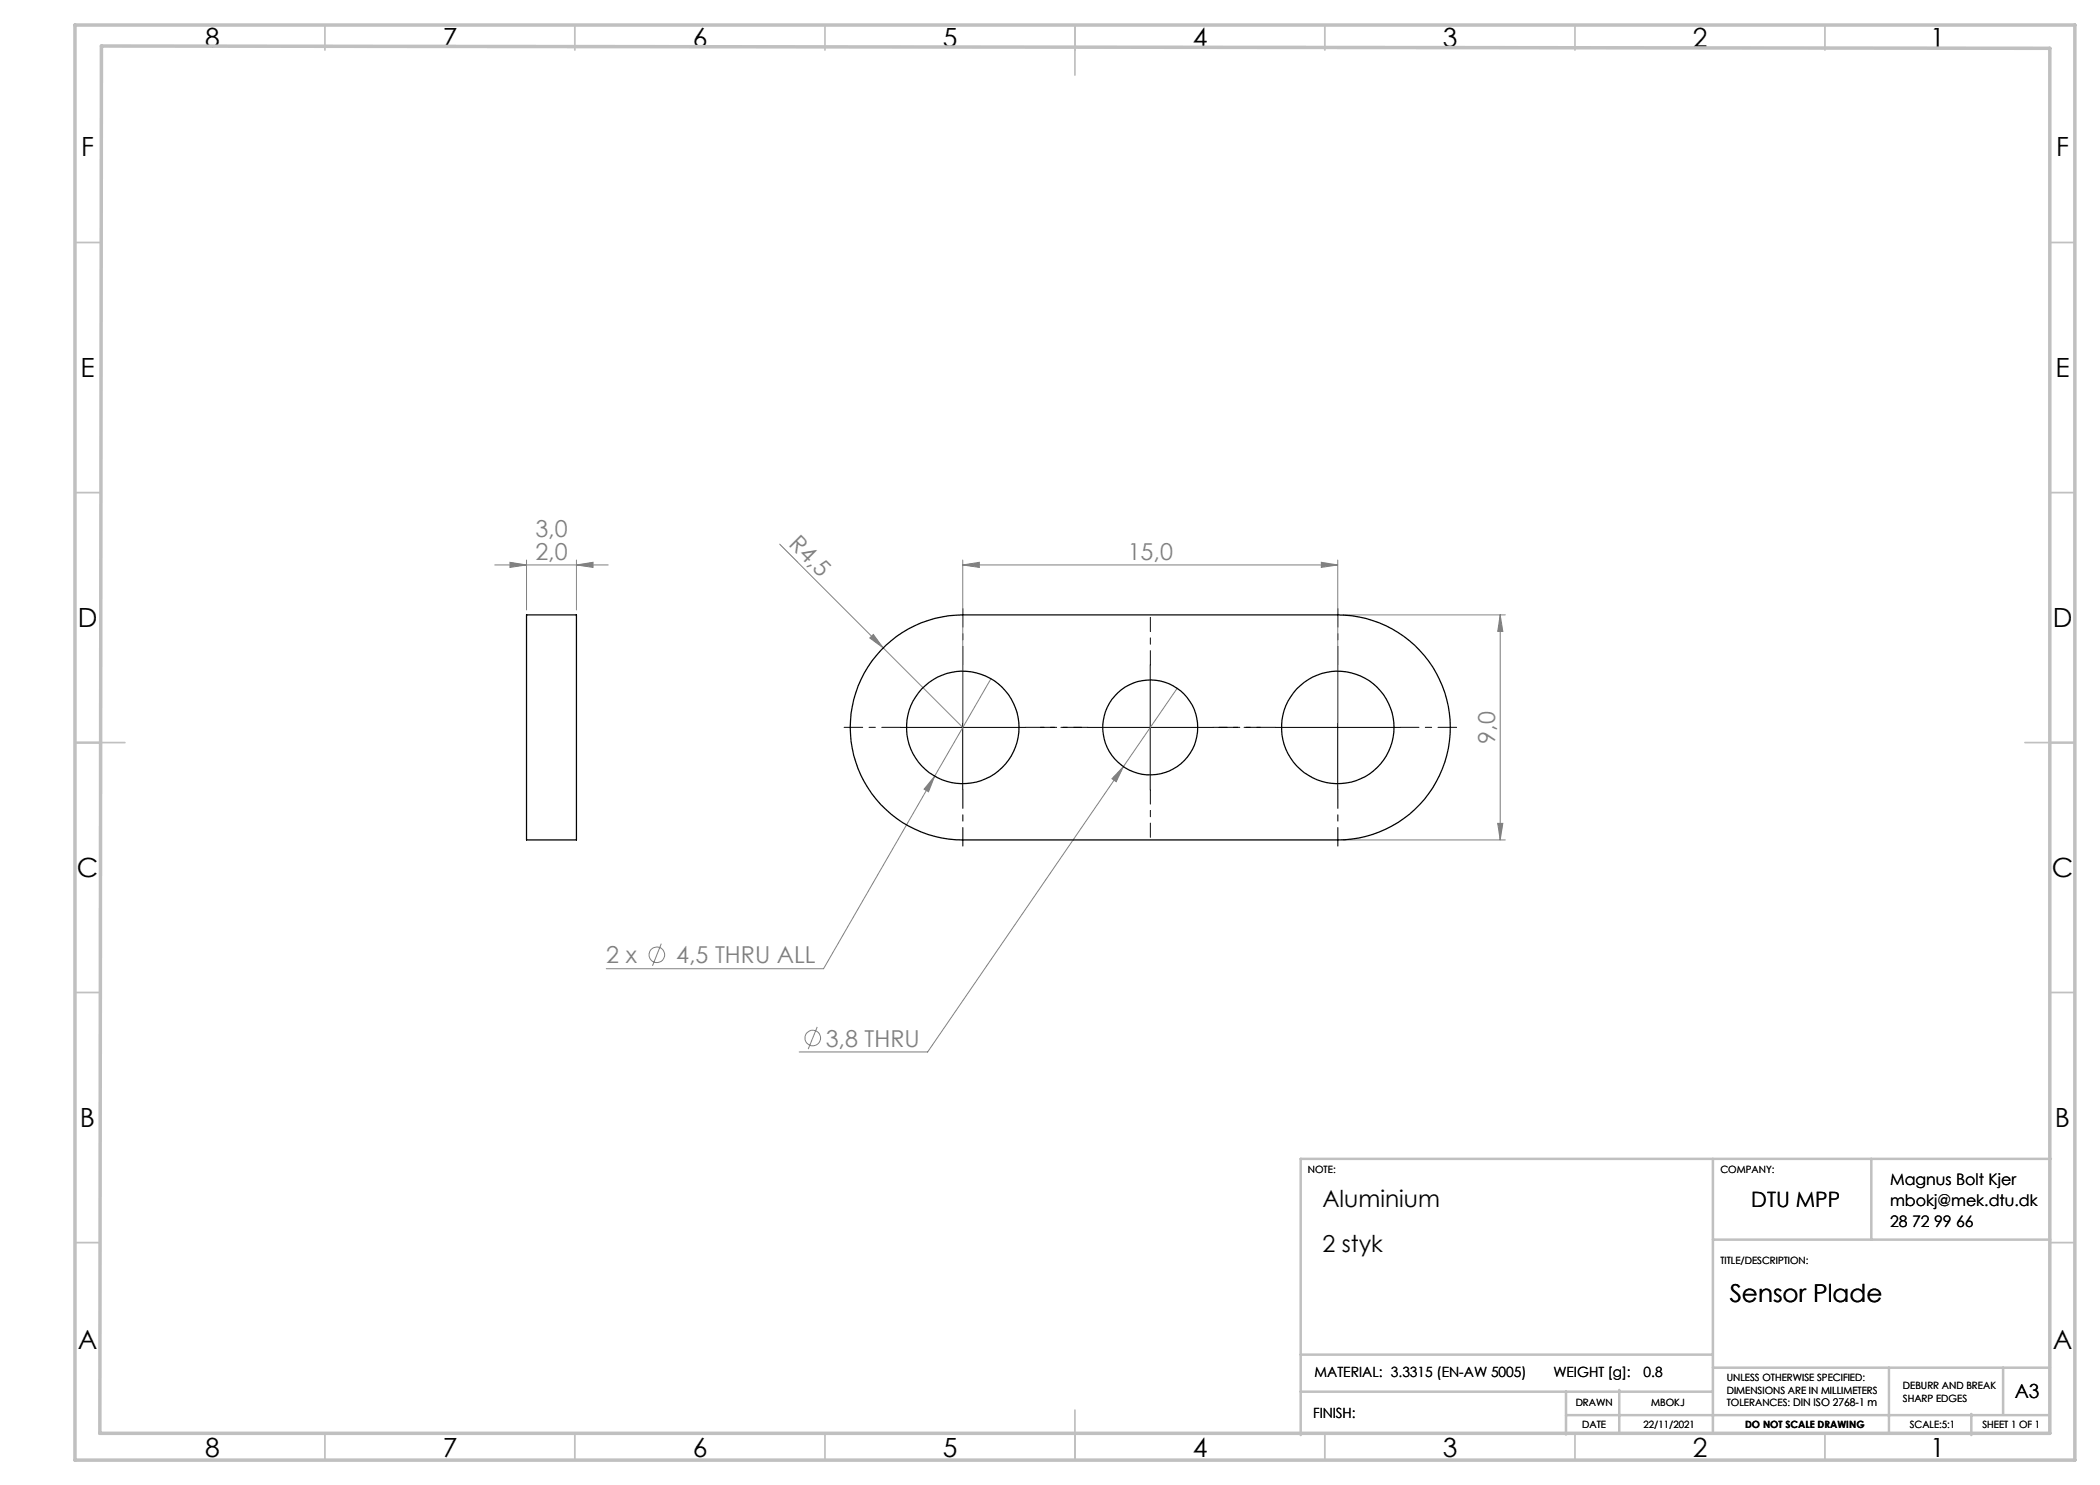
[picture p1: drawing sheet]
<svg xmlns="http://www.w3.org/2000/svg" width="420mm" height="297mm" viewBox="0 0 420 297" stroke-linecap="round" stroke-linejoin="round" font-family="sans-serif">
<g fill="none" stroke="#808080" stroke-width=".2">
<path d="M99 113h22.6M102 112.5l3.3 .5-3.3 .5zM105.3 112v10M115.3 113l3.3-.5v1zM115.3 112v10M155.9 108.8l20.7 20.8M192.5 113l3.4-.5v1zM192.5 112v32.5M192.5 113h75M264.3 112.5l3.2 .5-3.2 .5zM267.5 112v32.5M174.7 126.9l1.9 2.7-2.6-2z"/>
<path d="M176.6 129.6l15.9 15.9M198.2 135.7l-11.3 19.5M235.4 137.7l-49.9 72.7h-25.7M268.6 123h32.5M300 123v45M300 123l.6 3.3h-1.1zM186.9 155.2l-1.2 3.2-.9-.6zM186.9 155.2l-22.2 38.5h-43.5M224.7 153.3l-1.5 3-.8-.6zM268.6 168h32.5M299.5 164.7h1.1l-.6 3.3zM132.3 188.7l-1.8 4.5"/>
<path d="M163.4 205.4l-1.8 4.4"/>
<circle cx="131.4" cy="191" r="1.56"/>
<circle cx="162.6" cy="207.6" r="1.55"/>
</g>
<path d="M192.6 133v-11.3M267.6 133v-11.3M180.1 145.5h-11.3M192.6 158v11.2M205.1 145.5h11.2M255.1 145.5h-11.3M267.6 158v11.2M280.1 145.5h11.2" fill="none" stroke="#000" stroke-width=".2" stroke-dasharray="15.2 1.3 1.3 1.3" stroke-dashoffset="11.5"/>
<path d="M230.1 133v-9.5M217.6 145.5h-9.5M230.1 158v9.5M242.6 145.5h9.5" fill="none" stroke="#000" stroke-width=".2" stroke-dasharray="15.2 1.3 1.3 1.3" stroke-dashoffset="12.4"/>
<path d="M192.5 133v25M230 133v25M267.5 133v25M180.1 145.5h25M217.6 145.5h25M255.1 145.5h25" fill="none" stroke="#000" stroke-width=".2"/>
<g fill="none" stroke="#c0c0c0" stroke-width=".35">
<path d="M65 5v5M115 5v5M165 5v5M215 5v10M265 5v5M315 5v5M365 5v5M15 48.5h5M410 48.5h5M15 98.5h5M410 98.5h5M15 148.5h10"/>
<path d="M405 148.5h10M15 198.5h5M410 198.5h5M15 248.5h5M410 248.5h5M65 287v5M115 287v5M165 287v5M215 282v10M265 287v5M315 287v5M365 287v5"/>
</g>
<g fill="none" stroke="#c0c0c0" stroke-width=".5">
<path d="M342.6 231.8v54.8M374.3 231.8v16.1M410.2 231.8h-150.1v55.2M342.6 247.9h67.5M260.1 278.3h82.5M260.1 270.9h82.5M313.2 278.3v8.6M323.8 278v8.7M342.6 273.5h67.4M377.8 273.5v13.2M400.6 273.5v9.3M313.2 283h96.8"/>
<path d="M394.3 282.8v4.2"/>
</g>
<path d="M15 5h400v287h-400zM20.3 9.2l389.7 .5v277h-390z" fill="none" stroke="#c0c0c0" stroke-width=".7"/>
<g fill="#808080">
<path d="M174.7 126.9l1.9 2.7-2.6-2z"/>
<path d="M186.9 155.2l-2.1 2.6 .9 .6zM224.7 153.3l-2.3 2.4 .8 .6z"/>
<path d="M192.5 113l3.4-.5v1zM264.3 112.5l3.2 .5-3.2 .5z"/>
<path d="M300 123l.6 3.3h-1.1zM299.5 164.7h1.1l-.6 3.3z"/>
<path d="M102 112.5l3.3 .5-3.3 .5zM115.3 113l3.3-.5v1z"/>
</g>
<g fill="none" stroke="#000" stroke-width=".25">
<path d="M105.3 123h10v45h-10zM177.2 129.1a22.4 22.4 0 0 1 15.3-6.1h75a22.5 22.5 0 0 1 22.6 22.5 22.5 22.5 0 0 1-22.6 22.5h-75a22.5 22.5 0 0 1-20.9-14.2 22.5 22.5 0 0 1 5.6-24.7z"/>
<circle cx="192.6" cy="145.5" r="11.2"/>
<circle cx="230" cy="145.5" r="9.5"/>
<circle cx="267.6" cy="145.5" r="11.2"/>
</g>
<g font-size="5.3">
<text x="41" y="9.5">8</text>
<text x="88.5" y="9.5">7</text>
<text x="138.5" y="9.5">6</text>
<text x="188.5" y="9.5">5</text>
<text x="238.5" y="9.5">4</text>
<text x="288.5" y="9.5">3</text>
<text x="338.5" y="9.5">2</text>
<text x="386" y="9.5">1</text>
<text x="16.2" y="31.2">F</text>
<text x="411.2" y="31.2">F</text>
<text x="16.1" y="75.5">E</text>
<text x="411.1" y="75.5">E</text>
<text x="15.5" y="125.5">D</text>
<text x="410.5" y="125.5">D</text>
<text x="15.4" y="175.5">C</text>
<text x="410.4" y="175.5">C</text>
<text x="16" y="225.5">B</text>
<text x="411" y="225.5">B</text>
<text x="15.5" y="269.7">A</text>
<text x="410.5" y="269.7">A</text>
<text x="41" y="291.5">8</text>
<text x="88.5" y="291.5">7</text>
<text x="138.5" y="291.5">6</text>
<text x="188.5" y="291.5">5</text>
<text x="238.5" y="291.5">4</text>
<text x="288.5" y="291.5">3</text>
<text x="338.5" y="291.5">2</text>
<text x="386" y="291.5">1</text>
</g>
<text font-size="4.9" x="345.9" y="260.4">Sensor Plade</text>
<g font-size="4.7" fill="#808080">
<text x="107.1" y="107.4">3,0</text>
<text x="107.1" y="112">2,0</text>
<text x="157.6" y="109" transform="rotate(45 157.6 109)">R4,5</text>
<text x="225.5" y="112">15,0</text>
<text x="299.1" y="148.7" transform="rotate(-90 299.1 148.7)">9,0</text>
<text x="121.3" y="192.7">2 x</text>
<text x="135.2" y="192.7">4,5 THRU ALL</text>
<text x="165.1" y="209.3">3,8 THRU</text>
</g>
<g font-size="4.7">
<text x="264.5" y="241.4">Aluminium</text>
<text x="264.5" y="250.4">2 styk</text>
</g>
<text font-size="4.2" x="350.3" y="241.4">DTU MPP</text>
<text font-size="3.9" x="403" y="279.6">A3</text>
<g font-size="3.2">
<text x="378" y="237">Magnus Bolt Kjer</text>
<text x="378" y="241.1">mbokj@mek.dtu.dk</text>
<text x="378" y="245.3">28 72 99 66</text>
</g>
<g font-size="2.8">
<text x="262.9" y="275.4">MATERIAL: 3.3315 (EN-AW 5005)</text>
<text x="310.7" y="275.4">WEIGHT [g]:</text>
<text x="328.7" y="275.4">0.8</text>
<text x="262.6" y="283.6">FINISH:</text>
</g>
<g font-size="2">
<text x="261.6" y="234.6">NOTE:</text>
<text x="344.1" y="234.6">COMPANY:</text>
<text x="344.1" y="252.7">TITLE/DESCRIPTION:</text>
<text x="315.1" y="281.3">DRAWN</text>
<text x="330.2" y="281.3">MBOKJ</text>
<text x="345.4" y="276.3">UNLESS OTHERWISE SPECIFIED:</text>
<text x="345.4" y="278.8">DIMENSIONS ARE IN MILLIMETERS</text>
<text x="345.4" y="281.3">TOLERANCES: DIN ISO 2768-1 m</text>
<text x="380.6" y="277.8">DEBURR AND BREAK</text>
<text x="380.6" y="280.3">SHARP EDGES</text>
<text x="316.4" y="285.6">DATE</text>
<text x="328.7" y="285.6">22/11/2021</text>
<text x="349" y="285.6">DO NOT SCALE DRAWING</text>
<text x="381.9" y="285.6">SCALE:5:1</text>
<text x="396.5" y="285.6">SHEET 1 OF 1</text>
</g>
</svg>
